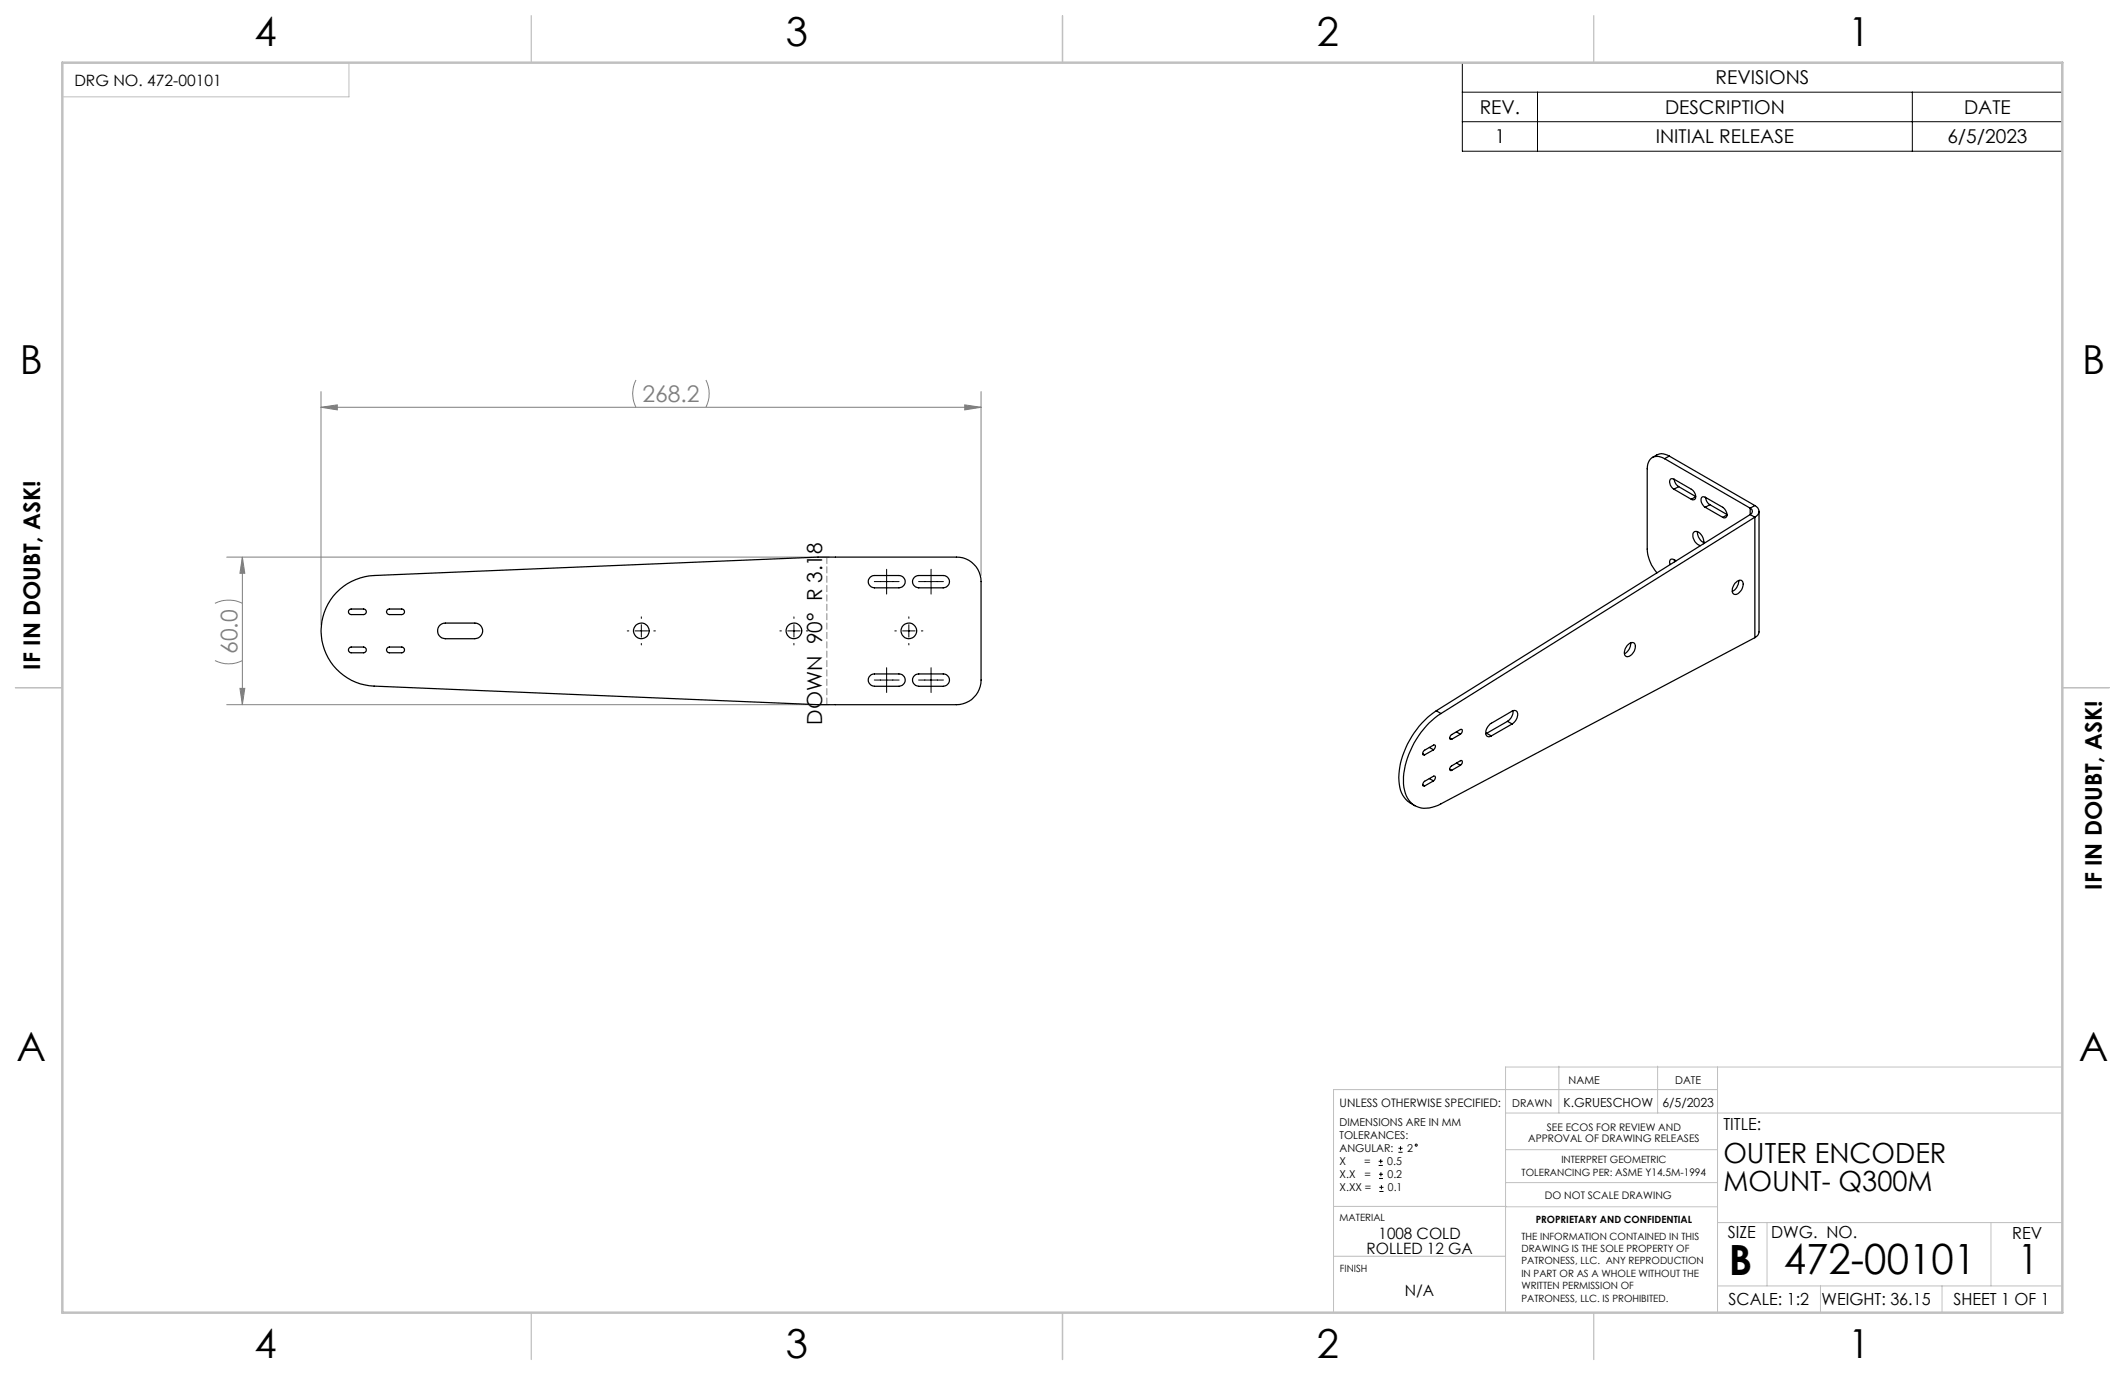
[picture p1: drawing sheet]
<svg xmlns="http://www.w3.org/2000/svg" width="432mm" height="279mm" viewBox="0 0 432 279" stroke-linecap="round" stroke-linejoin="round" font-family="sans-serif">
<g fill="none" stroke="#000" stroke-width=".2">
<path d="M297.1 12.7h122v18h-122zM297.1 18.7h122M312.4 18.7v12M388.6 18.7v12M297.1 24.7h122M177.7 118.2h5M180.2 115.7v5M186.7 118.2h5M189.2 115.7v5M127.5 128.2h.3M129 128.2h2.6M130.3 125.3v.4"/>
<path d="M130.3 126.9v2.6M130.3 130.7v.4M132.9 128.2h.3M158.5 128.2h.3M160.1 128.2h2.5M161.3 125.3v.4M161.3 126.9v2.6M161.3 130.7v.4M163.9 128.2h.3M177.7 138.2h5M180.2 135.7v5M181.8 128.2h.3"/>
<path d="M183.4 128.2h2.5M184.7 125.3v.4M184.7 126.9v2.6M184.7 130.7v.4M186.7 138.2h5M187.2 128.2h.3M189.2 135.7v5M280.1 236.8h.9M280.1 236h.9M280.2 239.5h.8M280.2 238.6h.8M280.6 235.5v.9"/>
<path d="M280.6 238.2v.8M284.2 234.1h.8M284.2 233.3h.8M284.6 232.9v.9M280.3 242.1h.8M280.3 241.3h.8M280.7 240.8v.9"/>
<circle cx="287.8" cy="232.7" r=".21"/>
</g>
<g fill="none" stroke="#808080" stroke-width=".2">
<path d="M65.2 79.6v47.3M129.2 77.2a6.1 6.1 0 0 0 0 5.6M143.4 77.2a6.1 6.1 0 0 1 0 5.6M199.4 79.6v37.3M65.2 82.8h134.2M65.2 82.8l3.3-.5v1zM196 82.3l3.4 .5-3.4 .5zM46.1 113.2h122.4M49.2 113.2l.5 3.3h-.9zM49.2 113.2v30M43.7 134.2a6.1 6.1 0 0 0 5.5 0M43.7 122.6a6.4 6.4 0 0 1 5.5 0"/>
<path d="M48.8 139.9h.9l-.5 3.3zM46.1 143.2h122.4"/>
</g>
<path d="M168 113.2v30" fill="none" stroke="#808080" stroke-width=".2" stroke-dasharray="1.3 .6" stroke-dashoffset="-.1"/>
<g fill="none" stroke="#c0c0c0" stroke-width=".2">
<path d="M12.7 12.7h58.2v7h-58.2zM316.8 216.6v9.6M336.8 216.6v9.6M349 216.8v49.9M419.1 216.8h-113.2v49.7M305.9 226.2h113.2M305.9 233.6h43.1M349 221.4h-78v45.1M271 255.3h34.9M271 245.1h35M305.9 240.3h43.1M306 245.2h43"/>
<path d="M349 248.4h70.1M359.1 248.4v12.9M404.6 248.4v12.9M349 261.3h70.1M369.9 261.3v5.4M394.6 261.3v5.4"/>
</g>
<path d="M108 3.2v9.5M215.9 3.2v9.5M323.8 3.2v9.5M3.1 139.7h9.6M419.1 139.7h9.5M108 266.7v9.6M215.9 266.7v9.6M323.8 266.7v9.6" fill="none" stroke="#c0c0c0" stroke-width=".25"/>
<path d="M12.7 12.7h406.4v254h-406.4z" fill="none" stroke="#c0c0c0" stroke-width=".5"/>
<g fill="#808080">
<path d="M65.2 82.8l3.3-.5v1zM196 82.3l3.4 .5-3.4 .5z"/>
<path d="M49.2 113.2l.5 3.3h-.9zM48.8 139.9h.9l-.5 3.3z"/>
</g>
<g fill="none" stroke="#000" stroke-width=".25">
<path d="M338.2 93.2a2.09 2.09 0 0 0-3.4 1.1l-.1 17.3a8.2 8.2 0 0 0 2 4.8M338.2 93.2l17.4 10.1M339.2 92.7a2.65 2.65 0 0 0-3.4 .3M339.2 92.7l-1 .5M339.2 92.7l17.4 10M340.1 99.4a1.48 1.48 0 0 1-.6-2.1l.6 .1 3.6 2a1.42 1.42 0 0 1 .6 2.1h-.6M340.1 99.4l3.6 2.1M340.2 97.4l.3 .9 .6 .6M341.1 98.9l-1 .5M341.1 98.9l3.5 2M176.8 117.3l.9-.4h5a1.25 1.25 0 0 1 1.2 1.3 1.25 1.25 0 0 1-1.2 1.3h-5a1.26 1.26 0 0 1-1.2-.8 1.26 1.26 0 0 1 .3-1.4zM185.8 117.3l.9-.4h5a1.25 1.25 0 0 1 1.2 1.3 1.25 1.25 0 0 1-1.2 1.3h-5a1.26 1.26 0 0 1-1.2-.8 1.26 1.26 0 0 1 .3-1.4z"/>
<path d="M340.2 113.7l.1 .5M340.6 113.9l-.5-.2a.64 .64 0 0 0-.8 .2 .64 .64 0 0 0 .1 .8M344.6 100.9l-.9 .6M344.9 108.1a2.35 2.35 0 0 0 1.3 2.1M346.1 110.5a2.09 2.09 0 0 0-1.6-2.5 1.02 1.02 0 0 0-.3 1.6l.6 .9 .7 .4M346.5 103.1a1.44 1.44 0 0 1-.6-2.1h.6l3.6 2.1a1.71 1.71 0 0 1 .7 2l-.4 .1-.3-.1M346.5 103.1l3.6 2M346.6 101.1l.3 .9 .6 .6M347.5 102.6l-1 .5M347.5 102.6l3.4 2M350.9 104.6l-.8 .5M352.5 118.5l.3-.2a.76 .76 0 0 1 .9-.4 .76 .76 0 0 1 .5 .8 2.12 2.12 0 0 1-1.7 2.1 1.05 1.05 0 0 1-.3-1.7z"/>
<path d="M353.3 118a2.36 2.36 0 0 1-1.3 2.2M355.6 103.3l.4 .2 .1 .4-.1 .3-.4 .4M355.6 104.6l1 .5M355.6 104.6l-63.7 39.8M355.6 103.3v1.3M356.6 102.7a1.25 1.25 0 0 1 .8 1.2 1.25 1.25 0 0 1-.8 1.2M356.6 105.1l-63.8 39.9M356.6 105.1v24.5M356.6 102.7l-1 .6M357.4 103.9v24.5a1.37 1.37 0 0 1-.8 1.2M68.4 120.4a11.4 11.4 0 0 1 7.6-3.5l90.2-3.7h28.1a5 5 0 0 1 5.1 5v20a5.1 5.1 0 0 1-5.1 5h-28.1l-90.2-3.8a11.2 11.2 0 0 1-9.9-7 11.2 11.2 0 0 1 2.3-12zM71 123.9l.4-.1h2.5a.56 .56 0 0 1 .5 .5 .56 .56 0 0 1-.5 .6l-2.7-.1a.57 .57 0 0 1-.2-.9z"/>
<path d="M71 131.7l.4-.2h2.5a.58 .58 0 0 1 .5 .6 .58 .58 0 0 1-.5 .5h-2.7a.57 .57 0 0 1-.2-.9zM78.7 123.9l.4-.1h2.5a.56 .56 0 0 1 .6 .5 .56 .56 0 0 1-.6 .6h-2.5a.59 .59 0 0 1-.5-.4 .59 .59 0 0 1 .1-.6zM78.7 131.7l.4-.2h2.5a.58 .58 0 0 1 .6 .6 .58 .58 0 0 1-.6 .5h-2.5a.59 .59 0 0 1-.5-.3 .59 .59 0 0 1 .1-.6zM89.4 127l1.1-.4h6a1.59 1.59 0 0 1 1.6 1.6 1.59 1.59 0 0 1-1.6 1.6h-6a1.6 1.6 0 0 1-1.5-1 1.6 1.6 0 0 1 .4-1.8zM176.8 137.3l.3-.2 .6-.2h5a1.25 1.25 0 0 1 1.2 1.3 1.25 1.25 0 0 1-1.2 1.3h-5a1.26 1.26 0 0 1-1.2-.8 1.26 1.26 0 0 1 .3-1.4zM185.8 137.3l.3-.2 .6-.2h5a1.25 1.25 0 0 1 1.2 1.3 1.25 1.25 0 0 1-1.2 1.3h-5a1.26 1.26 0 0 1-1.2-.8 1.26 1.26 0 0 1 .3-1.4zM330.6 131.2a.93 .93 0 0 1 1.6-.3 2.13 2.13 0 0 1-1.6 2.6 1.1 1.1 0 0 1-.3-1.7zM331.4 130.6a2.46 2.46 0 0 1-1.3 2.3M356.6 129.6l-63.8 33.7a5.3 5.3 0 0 1-5.8 .1 7.3 7.3 0 0 1-1.6-7 17.9 17.9 0 0 1 7.4-11.4M289.1 153.1l.4 .3M289.1 159.5l.4 .2M290.4 151.9l.9 .5"/>
<path d="M290.4 158.2l.9 .5M291.3 152.4a.56 .56 0 0 0 .4-.5 .56 .56 0 0 0-.3-.6l-1.9 1.1a.55 .55 0 0 0-.4 .5 .55 .55 0 0 0 .2 .5h.2M291.3 158.7a.53 .53 0 0 0 .4-.5 .53 .53 0 0 0-.3-.5l-1.9 1.1a.54 .54 0 0 0-.4 .4 .54 .54 0 0 0 .2 .5h.2M291.3 152.4l-1.8 1M291.3 158.7l-1.8 1M291.9 144.4a17.8 17.8 0 0 0-7.7 13.6 5.5 5.5 0 0 0 3.3 5.7M291.9 144.4l.9 .6M294.6 150l.4 .2M294.6 156.3l.4 .2M295.9 148.7l.9 .5M295.9 155l.9 .5M296.8 149.2a.54 .54 0 0 0 .4-.5 .54 .54 0 0 0-.3-.5l-1.9 1.1a.52 .52 0 0 0-.4 .4 .52 .52 0 0 0 .3 .5h.1"/>
<path d="M296.8 155.5a.55 .55 0 0 0 .3-.4 .55 .55 0 0 0-.2-.6l-1.9 1.1a.53 .53 0 0 0-.4 .5 .53 .53 0 0 0 .3 .5l.1-.1M296.8 149.2l-1.8 1M296.8 155.5l-1.8 1M302.1 149l.9 .5M302.1 149l-.2 .1M306.3 146.6l1 .5M306.3 146.6l-4.2 2.4M307.3 147.1a1.96 1.96 0 0 0 .8-2.6l-.4-.1-.4 .1-4.3 2.5a2.12 2.12 0 0 0-1 2.5l.6 .2 .4-.2M307.3 147.1l-4.3 2.4M307.4 144.4a2.44 2.44 0 0 1-1.1 2.2"/>
<circle cx="130.3" cy="128.2" r="1.58"/>
<circle cx="161.3" cy="128.2" r="1.59"/>
<circle cx="184.7" cy="128.2" r="1.59"/>
</g>
<g font-size="8.5">
<text x="351.3" y="259">B</text>
<text x="362.5" y="258.9">472-00101</text>
<text x="410" y="258.9">1</text>
</g>
<g font-size="8.1">
<text x="51.7" y="9.3">4</text>
<text x="159.7" y="9.3">3</text>
<text x="267.6" y="9.3">2</text>
<text x="375.6" y="9.3">1</text>
<text x="4" y="76">B</text>
<text x="423.1" y="76">B</text>
<text x="3.3" y="215.7">A</text>
<text x="422.4" y="215.7">A</text>
<text x="51.7" y="276">4</text>
<text x="159.7" y="276">3</text>
<text x="267.6" y="276">2</text>
<text x="375.6" y="276">1</text>
</g>
<g font-size="5.6">
<text x="350.2" y="236.4">OUTER ENCODER</text>
<text x="350.2" y="242.1">MOUNT- Q300M</text>
</g>
<g font-size="4.7" fill="#808080">
<text x="130.5" y="81.7">268.2</text>
<text x="48.2" y="132.9" transform="rotate(-90 48.2 132.9)">60.0</text>
</g>
<g font-size="4.7">
<text x="8.1" y="136.1" transform="rotate(-90 8.1 136.1)">IF IN DOUBT, ASK!</text>
<text x="427.1" y="180.8" transform="rotate(-90 427.1 180.8)">IF IN DOUBT, ASK!</text>
</g>
<text font-size="4.2" x="167.1" y="147.3" transform="rotate(-90 167.1 147.3)">DOWN 90° R 3.18</text>
<g font-size="3.9">
<text x="348.6" y="17.2">REVISIONS</text>
<text x="300.7" y="23.2">REV.</text>
<text x="338.3" y="23.2">DESCRIPTION</text>
<text x="399.1" y="23.2">DATE</text>
<text x="303.7" y="29.2">1</text>
<text x="336.5" y="29.2">INITIAL RELEASE</text>
<text x="395.7" y="29.2">6/5/2023</text>
</g>
<g font-size="3.4">
<text x="350.2" y="229.5">TITLE:</text>
<text x="351.1" y="251.6">SIZE</text>
<text x="359.9" y="251.6">DWG. NO.</text>
<text x="408.9" y="251.7">REV</text>
<text x="351.2" y="265.2">SCALE: 1:2</text>
<text x="370.1" y="265.3">WEIGHT: 36.15</text>
<text x="396.9" y="265.2">SHEET 1 OF 1</text>
</g>
<g font-size="3.2">
<text x="15.1" y="17.5">DRG NO. 472-00101</text>
<text x="280.1" y="251.7">1008 COLD</text>
<text x="277.7" y="254.9">ROLLED 12 GA</text>
<text x="285.5" y="263.3">N/A</text>
</g>
<g font-size="2.5">
<text x="317.7" y="225">K.GRUESCHOW</text>
<text x="337.8" y="225">6/5/2023</text>
</g>
<text font-size="2.4" x="272.2" y="225">UNLESS OTHERWISE SPECIFIED:</text>
<g font-size="2.2">
<text x="318.7" y="220.3">NAME</text>
<text x="340.4" y="220.3">DATE</text>
<text x="307.3" y="225">DRAWN</text>
<text x="272.2" y="228.8">DIMENSIONS ARE IN MM</text>
<text x="272.2" y="231.5">TOLERANCES:</text>
<text x="272.2" y="239.4">X.X</text>
<text x="272.2" y="234.1">ANGULAR:</text>
<text x="272.2" y="236.8">X</text>
<text x="277.2" y="236.8">=</text>
<text x="277.3" y="239.4">=</text>
<text x="281.9" y="236.8">0.5</text>
<text x="281.9" y="239.4">0.2</text>
<text x="285.9" y="234.1">2</text>
<text x="272.2" y="242.1">X.XX =</text>
<text x="282" y="242.1">0.1</text>
</g>
<g font-size="2.1">
<text x="310.5" y="232">APPROVAL OF DRAWING RELEASES</text>
<text x="314.3" y="229.9">SEE ECOS FOR REVIEW AND</text>
<text x="313.9" y="243.6">DO NOT SCALE DRAWING</text>
</g>
<g font-size="2">
<text x="309.2" y="238.9">TOLERANCING PER: ASME Y14.5M-1994</text>
<text x="317.3" y="236.4">INTERPRET GEOMETRIC</text>
<text x="272.2" y="248">MATERIAL</text>
<text x="309.1" y="251.9">THE INFORMATION CONTAINED IN THIS</text>
<text x="312.1" y="248.4">PROPRIETARY AND CONFIDENTIAL</text>
<text x="309.1" y="254.4">DRAWING IS THE SOLE PROPERTY OF</text>
<text x="309.1" y="256.9">PATRONESS, LLC. ANY REPRODUCTION</text>
<text x="272.3" y="258.5">FINISH</text>
<text x="309.1" y="259.5">IN PART OR AS A WHOLE WITHOUT THE</text>
<text x="309.1" y="262">WRITTEN PERMISSION OF</text>
<text x="309.1" y="264.5">PATRONESS, LLC. IS PROHIBITED.</text>
</g>
</svg>
